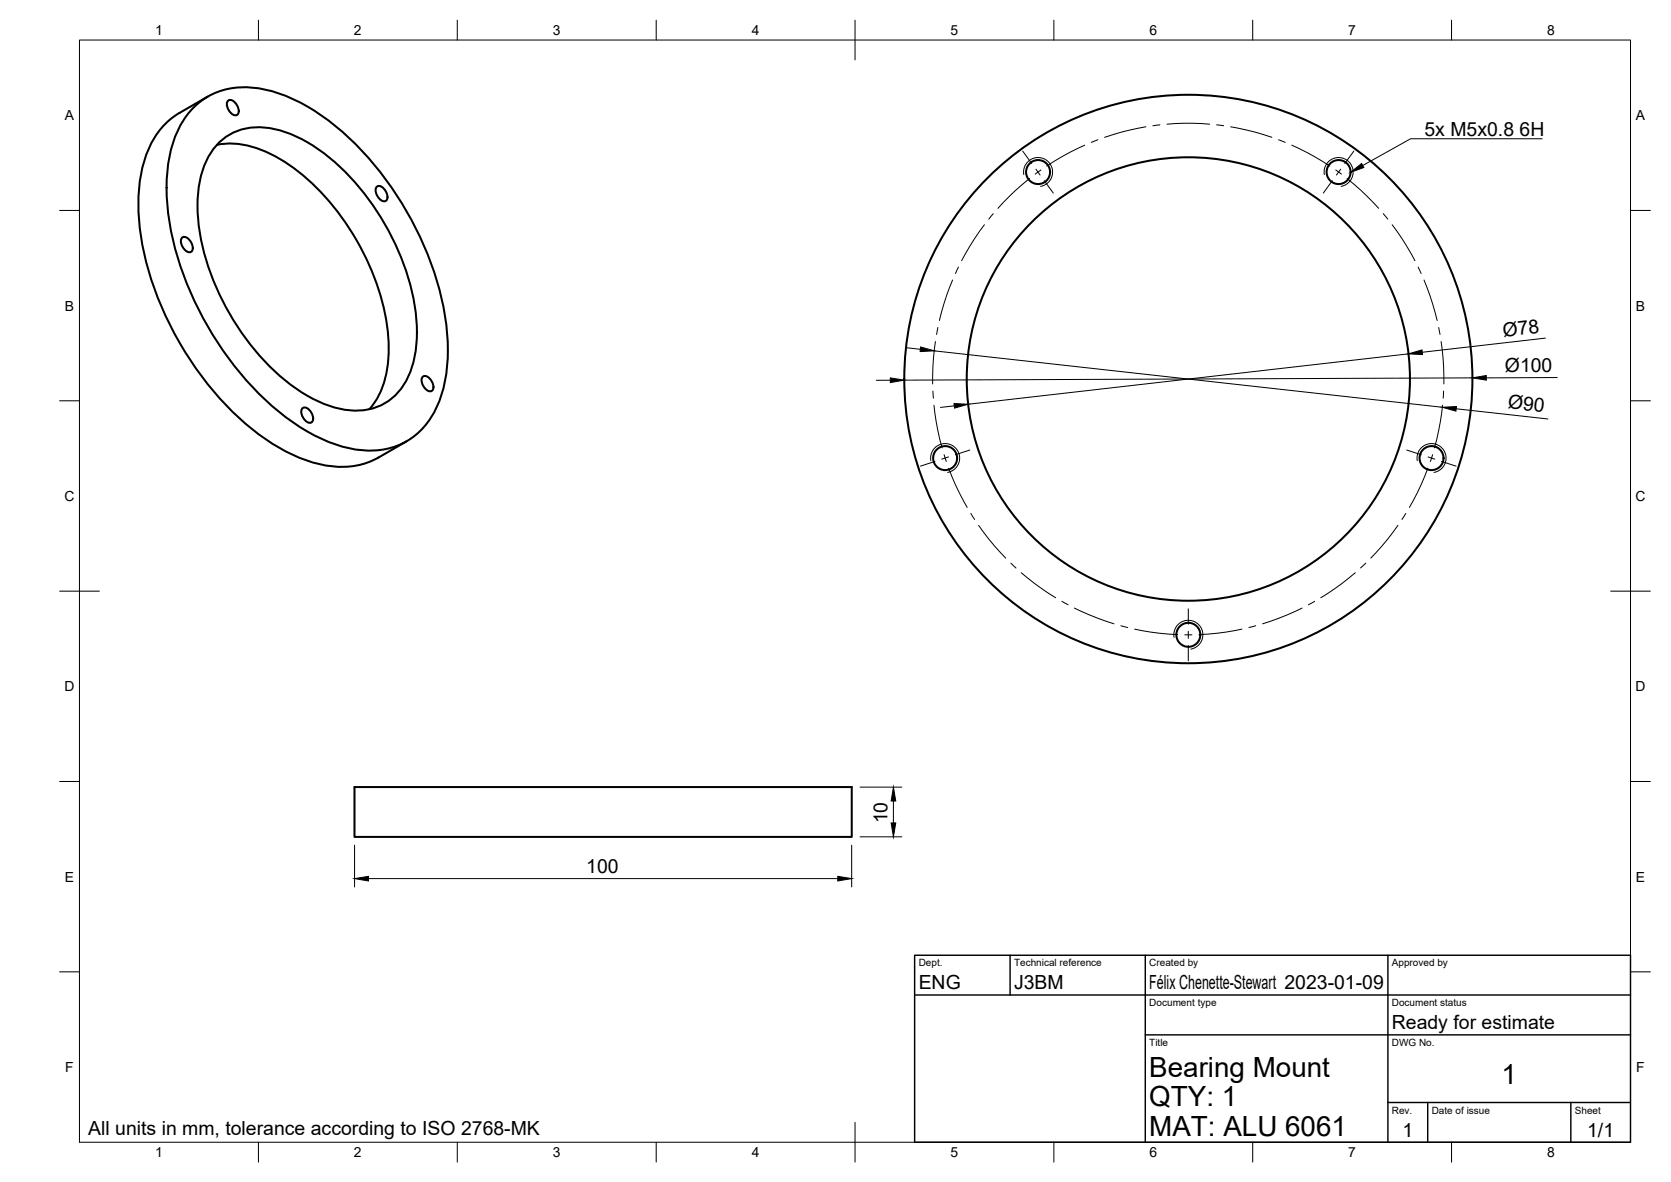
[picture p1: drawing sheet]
<svg xmlns="http://www.w3.org/2000/svg" width="420mm" height="297mm" viewBox="0 0 420 297" stroke-linecap="round" stroke-linejoin="round" font-family="sans-serif">
<!-- layer: Visible -->
<g fill="none" stroke="#000" stroke-width=".51">
<path d="M49.3 26.5a19.3 19.3 0 0 1 18.6-3.7 51.3 51.3 0 0 1 23.1 15.1 81.5 81.5 0 0 1 21.3 44.4 38 38 0 0 1-2.5 20 18.2 18.2 0 0 1-20.9 10.6 43.8 43.8 0 0 1-21.1-11.4 81.6 81.6 0 0 1-25.6-48.6 38 38 0 0 1 2.5-20 20.1 20.1 0 0 1 4.6-6.4zM52.2 24.3l-7 4.1a20.5 20.5 0 0 0-9.3 13.2 51.2 51.2 0 0 0 1.5 26.5 81.3 81.3 0 0 0 28.2 41.5 37 37 0 0 0 20 7.7 18.4 18.4 0 0 0 9.6-2.3l7-4.1M54.5 36.4a21.9 21.9 0 0 1 15.5 3.3 58.9 58.9 0 0 1 23.2 27.7 46.4 46.4 0 0 1 4 26.2 18.9 18.9 0 0 1-4.3 9.2M55.2 35.7a14.7 14.7 0 0 1 14.1-3.2 39.5 39.5 0 0 1 18.7 11.9 63.5 63.5 0 0 1 16.6 34.6 28.9 28.9 0 0 1-2.3 16.4 14 14 0 0 1-15.2 7.6 35.9 35.9 0 0 1-18.9-10.6 63.8 63.8 0 0 1-18.3-36.3 28.9 28.9 0 0 1 2.3-16.4l.9-1.5zM57.3 25.3a1.73 1.73 0 0 1 2.3 1.1 1.73 1.73 0 0 1-.2 2.6 2.66 2.66 0 0 1-2.1-3.7zM45.8 59.7a1.73 1.73 0 0 1 2.2 1.2 1.73 1.73 0 0 1-.1 2.5 2.66 2.66 0 0 1-2.1-3.7zM94.7 46.9a1.73 1.73 0 0 1 2.3 1.2 1.73 1.73 0 0 1-.2 2.5 2.66 2.66 0 0 1-2.1-3.7zM106.3 94.7a1.73 1.73 0 0 1 2.2 1.1 1.73 1.73 0 0 1-.1 2.5 2.66 2.66 0 0 1-2.1-3.6zM76 102.6a1.73 1.73 0 0 1 2.3 1.1 1.73 1.73 0 0 1-.2 2.5 2.66 2.66 0 0 1-2.1-3.6zM89.1 197.8h125.1v12.5h-125.1z"/>
<circle cx="261" cy="43.2" r="3"/>
<circle cx="336.6" cy="43.2" r="3"/>
<circle cx="298.8" cy="95.2" r="55.7"/>
<circle cx="298.8" cy="95.2" r="71.4"/>
<circle cx="237.6" cy="115.1" r="3"/>
<circle cx="359.9" cy="115.1" r="3"/>
<circle cx="298.8" cy="159.5" r="3"/>
</g>
<!-- layer: Visible Narrow -->
<path d="M257.4 43.9a3.7 3.7 0 0 1 3-4.3 3.7 3.7 0 0 1 4.2 3 3.7 3.7 0 0 1-2.9 4.2M333 43.9a3.7 3.7 0 0 1 2.9-4.3 3.7 3.7 0 0 1 4.3 3 3.7 3.7 0 0 1-3 4.2M234.1 115.8a3.7 3.7 0 0 1 2.9-4.3 3.7 3.7 0 0 1 4.2 3 3.7 3.7 0 0 1-2.9 4.2M356.4 115.8a3.7 3.7 0 0 1 2.9-4.3 3.7 3.7 0 0 1 4.2 3 3.7 3.7 0 0 1-2.9 4.2M295.2 160.2a3.7 3.7 0 0 1 3-4.3 3.7 3.7 0 0 1 4.2 3 3.7 3.7 0 0 1-3 4.2" fill="none" stroke="#000" stroke-width=".25"/>
<!-- layer: BORDER -->
<g fill="none" stroke="#000" stroke-width=".25">
<path d="M20 10.1h390v276.9h-390zM65 5.1v5M115 5.1v5M165 5.1v5M215 5.1v10M265 5.1v5M315 5.1v5M365 5.1v5M15 52.9h5M410 52.9h5M15 100.7h5M410 100.7h5"/>
<path d="M15 148.6h10M405 148.6h10M15 196.4h5M410 196.4h5M15 244.2h5M410 244.2h5M65 287v5M115 287v5M165 287v5M215 282.1v9.9M265 287v5M315 287v5"/>
<path d="M365 287v5"/>
</g>
<!-- layer: TITLEBLOCK -->
<path d="M230 240.1h180v46.9h-180zM230 250h180M254 240.1v9.9M288 240.1v46.9M349 240.1v46.9M288 260.1h122M349 277.1h61M359 277.1v9.9M395 277.1v9.9" fill="none" stroke="#000" stroke-width=".36"/>
<!-- layer: Smart Centers -->
<g fill="none" stroke="#000" stroke-width=".25">
<path d="M257.2 38l2.2 3.1M272.8 36.5l-5.7 2.8-3.9 2.4M276.1 35.1l-1.7 .7M288.1 31.9l-6.3 1.3-4.1 1.3M291.7 31.4l-1.8 .2M293.4 31.2l4.2-.2 6.5 .2M305.9 31.4l1.8 .2M309.4 31.9l6.3 1.3 4.1 1.3M321.5 35.1l1.7 .7M324.8 36.5l5.7 2.8 3.9 2.4M340.4 38l-2.3 3.1M247.5 56.5l-2.5 3.5-3.2 5.5"/>
<path d="M249.7 53.7l-1.1 1.4M258.9 44.9l-3.5 2.9-4.5 4.6M260.5 42.5l1 1.5M261.7 42.7l-1.4 1.1M262.6 45.4l2.2 3.1M335 45.4l-2.3 3.1M335.9 42.7l1.4 1.1M337.1 42.5l-1.1 1.5M338.7 44.9l3.5 2.9 4.4 4.6M347.8 53.7l1.2 1.4M350.1 56.5l2.4 3.5 3.3 5.5M239.5 70.4l-1.5 3.9-1.8 6.2"/>
<path d="M241 67.1l-.8 1.6M356.6 67.1l.7 1.6M358.1 70.4l1.5 3.9 1.8 6.2M234.6 98.3l.1 1.8M235.2 85.8l-.5 4.1-.2 6.6M235.8 82.3l-.3 1.8M361.7 82.3l.4 1.7M362.4 85.8l.4 4.1 .3 6.6M363 98.3l-.1 1.8M234.8 101.8l1 6.3 1.1 4.5M235.1 116l-3.7 1.1M237.4 114.3l.5 1.7"/>
<path d="M238.5 114.8l-1.7 .6M238.5 117.7l1.8 4.2 2.9 5.6M243.8 113.1l-3.6 1.2M353.7 113.1l3.7 1.2M359 117.7l-1.7 4.2-2.9 5.6M359.1 114.8l1.7 .6M360.2 114.3l-.5 1.7M362.5 116l3.6 1.1M362.7 101.8l-.5 4.1-1.5 6.7M244.1 129l1 1.5M246.1 132l2.5 3.5 4.3 4.8M351.5 132l-2.6 3.5-4.2 4.8"/>
<path d="M353.5 129l-1 1.5M254.2 141.5l1.3 1.3M256.8 143.9l3.3 2.7 5.4 3.6M267 151.1l1.6 .9M270.2 152.8l5.8 2.6 4.1 1.4M281.8 157.3l1.7 .4M285.3 158.1l6.2 1 4.6 .4M297.9 159.5h1.8M298.8 153v3.9M298.8 158.7v1.7M312.3 158.1l-6.3 1-4.5 .4M315.7 157.3l-1.7 .4"/>
<path d="M327.4 152.8l-3.7 1.7-6.2 2.3M330.6 151.1l-1.6 .9M340.8 143.9l-3.3 2.7-5.4 3.6M343.4 141.5l-1.3 1.2M298.8 162.2v3.9"/>
</g>
<!-- layer: FD_Dimensions -->
<g fill="none" stroke="#000" stroke-width=".25">
<path d="M223.9 95.6h-3.6M227.9 87.4l3.5 .4M234.9 88.2l127.8 14.1M354.1 88.9l-110.7 12.7M370.2 95l-142.8 .5M388.6 85l-31 3.5M391.5 94.9l-17.8 .1M239.9 102l-3.4 .4M366.1 102.7l23.1 2.6M216.3 197.8h10.5M89.2 212.4v10.5M214.1 212.4v10.5"/>
<path d="M216.3 210.3h10.5M224.6 201.3v5.5M92.6 220.8h118.1"/>
</g>
<path d="M223.9 95l3.5 .5-3.5 .6zM231.5 87.2l3.4 1-3.5 .2zM354.1 88.9l3.4-1 .2 1.2zM370.2 95l3.5-.6v1.1zM239.9 101.4l3.5 .2-3.4 1zM362.7 102.3l3.5-.1-.1 1.1zM224.1 206.8h1.1l-.6 3.5zM224.6 197.8l.6 3.5h-1.1zM89.2 220.8l3.4-.6v1.2zM210.7 220.2l3.4 .6-3.4 .6z" fill="#000" stroke="#000" stroke-width=".25"/>
<!-- layer: Hole Notes -->
<path d="M339.6 43.3l2.8-2.2 .5 1z" fill="#000" stroke="#000" stroke-width=".25"/>
<path d="M387.8 34.9h-33.1l-12.1 6.7" fill="none" stroke="#000" stroke-width=".25"/>
<g font-size="7">
<text x="289" y="270.6">Bearing Mount</text>
<text x="377.5" y="272.3">1</text>
<text x="289" y="278.1">QTY: 1</text>
<text x="289" y="285.5">MAT: ALU 6061</text>
</g>
<g font-size="4.9">
<text x="358.2" y="34.2">5x M5x0.8</text>
<text x="382.1" y="34.2">6H</text>
<text x="378" y="84.6" transform="rotate(-7 378 84.6)">Ø78</text>
<text x="378.4" y="93.4">Ø100</text>
<text x="379" y="102.6" transform="rotate(6 379 102.6)">Ø90</text>
<text x="223.2" y="206.9" transform="rotate(-90 223.2 206.9)">10</text>
<text x="147.4" y="219.3">100</text>
<text x="231" y="248.5">ENG</text>
<text x="255" y="248.5">J3BM</text>
<text x="289" y="248.5">Félix Chenette-Stewart 2023-01-09</text>
<text x="350" y="258.6">Ready for estimate</text>
<text x="22.2" y="285.3">All units in mm, tolerance according to ISO 2768-MK</text>
<text x="352.6" y="285.7">1</text>
<text x="399.1" y="285.7">1/1</text>
</g>
<g font-size="3.5">
<text x="39" y="8.8">1</text>
<text x="89" y="8.8">2</text>
<text x="139" y="8.8">3</text>
<text x="189" y="8.8">4</text>
<text x="239" y="8.8">5</text>
<text x="289" y="8.8">6</text>
<text x="339" y="8.8">7</text>
<text x="389" y="8.8">8</text>
<text x="16.3" y="30.2">A</text>
<text x="411.3" y="30.2">A</text>
<text x="16.3" y="78">B</text>
<text x="411.3" y="78">B</text>
<text x="16.2" y="125.9">C</text>
<text x="411.2" y="125.9">C</text>
<text x="16.2" y="173.7">D</text>
<text x="411.2" y="173.7">D</text>
<text x="16.3" y="221.6">E</text>
<text x="411.3" y="221.6">E</text>
<text x="16.4" y="269.4">F</text>
<text x="411.4" y="269.4">F</text>
<text x="39" y="290.8">1</text>
<text x="89" y="290.8">2</text>
<text x="139" y="290.8">3</text>
<text x="189" y="290.8">4</text>
<text x="239" y="290.8">5</text>
<text x="289" y="290.8">6</text>
<text x="339" y="290.8">7</text>
<text x="389" y="290.8">8</text>
</g>
<g font-size="2.5">
<text x="231" y="242.9">Dept.</text>
<text x="255" y="242.9">Technical reference</text>
<text x="289" y="242.9">Created by</text>
<text x="350" y="242.9">Approved by</text>
<text x="289" y="252.8">Document type</text>
<text x="350" y="252.8">Document status</text>
<text x="289" y="262.9">Title</text>
<text x="350" y="262.9">DWG No.</text>
<text x="350" y="279.9">Rev.</text>
<text x="360" y="279.9">Date of issue</text>
<text x="396" y="279.9">Sheet</text>
</g>
</svg>
